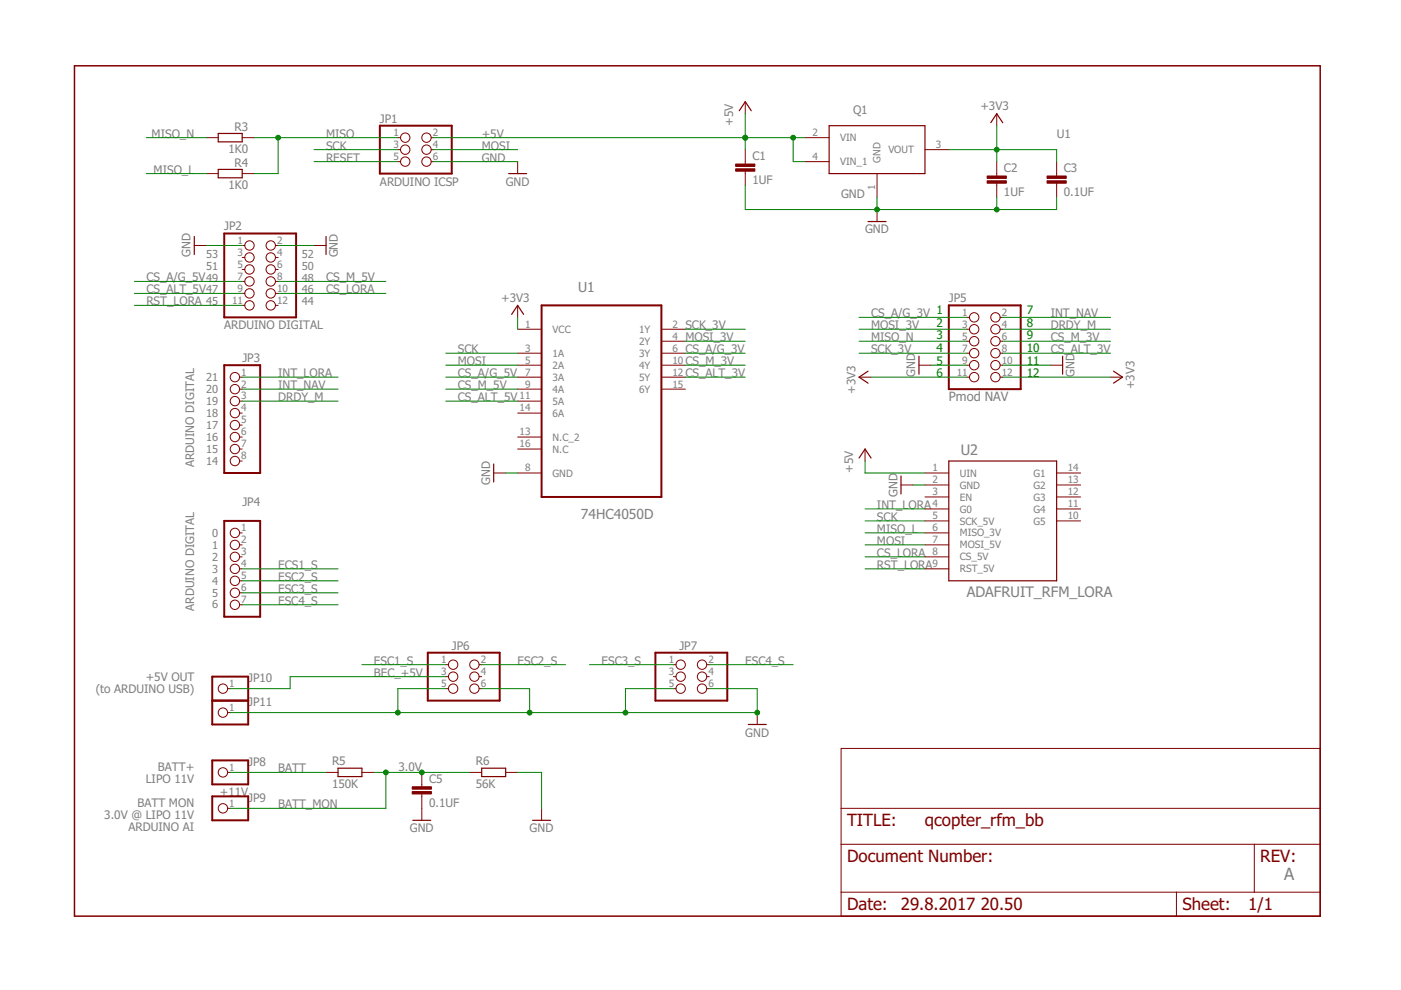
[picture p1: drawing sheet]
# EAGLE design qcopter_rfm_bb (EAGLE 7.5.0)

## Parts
C1  1UF  C-EUC1206  [C1206]
C2  1UF  C-EUC1206  [C1206]
C3  0.1UF  C-EUC1206  [C1206]
C5  0.1UF  C-EUC1206  [C1206]
JP1  ARDUINO ICSP  PINHD-2X3  [2X03]
JP2  ARDUINO DIGITAL  PINHD-2X6  [2X06]
JP3  ARDUINO DIGITAL  PINHD-1X8  [1X08]
JP4  ARDUINO DIGITAL  PINHD-1X7  [1X07]
JP5  Pmod NAV  PINHD-2X6/90  [2X06/90]
JP6  PINHD-2X3  [2X03]
JP7  PINHD-2X3  [2X03]
JP8  +11V  PINHD-1X1  [1X01]
JP9  PINHD-1X1  [1X01]
JP10  PINHD-1X1  [1X01]
JP11  PINHD-1X1  [1X01]
Q1  MCP17-MCP1703T-3302E/MB  [SOT150P400X160-4N]
R3  1K0  R-EU_R1206  [R1206]
R4  1K0  R-EU_R1206  [R1206]
R5  150K  R-EU_R1206  [R1206]
R6  56K  R-EU_R1206  [R1206]
U1  74HC4050D  [SOIC127P600X175-16N]
U2  ADAFRUIT_RFM_LORA  [ADAFRUIT_RFM_LORA_B]

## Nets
+3V3: C2.1 C3.1 JP5.11 JP5.12 Q1.3(VOUT) U1.1(VCC)
+5V: C1.1 JP1.2 Q1.2(VIN) Q1.4(VIN_1) U2.1(UIN)
BATT: JP8.1 R5.1
BATT_MON: C5.1 JP9.1 R5.2 R6.1
BEC_+5V: JP6.3 JP10.1
CS_A/G_3V: JP5.1 U1.6(3Y)
CS_A/G_5V: JP2.7 U1.7(3A)
CS_ALT_3V: JP5.8 U1.12(5Y)
CS_ALT_5V: JP2.9 U1.11(5A)
CS_LORA: JP2.10 U2.8(CS_5V)
CS_M_3V: JP5.6 U1.10(4Y)
CS_M_5V: JP2.8 U1.9(4A)
DRDY_M: JP3.3 JP5.4
ECS1_S: JP4.4
ESC1_S: JP6.1
ESC2_S: JP4.5 JP6.2
ESC3_S: JP4.6 JP7.1
ESC4_S: JP4.7 JP7.2
GND: C1.2 C2.2 C3.2 C5.2 JP1.6 JP2.1 JP2.2 JP5.9 JP5.10 JP6.5 JP6.6 JP7.5 JP7.6 JP11.1 Q1.1(GND) R6.2 U1.8(GND) U2.2(GND)
INT_LORA: JP3.1 U2.4(G0)
INT_NAV: JP3.2 JP5.2
MISO: JP1.1 R3.1 R4.1
MISO_L: R4.2 U2.6(MISO_3V)
MISO_N: JP5.5 R3.2
MOSI: JP1.4 U1.5(2A) U2.7(MOSI_5V)
MOSI_3V: JP5.3 U1.4(2Y)
RESET: JP1.5
RST_LORA: JP2.11 U2.9(RST_5V)
SCK: JP1.3 U1.3(1A) U2.5(SCK_5V)
SCK_3V: JP5.7 U1.2(1Y)
Unconnected: JP2.3 JP2.4 JP2.5 JP2.6 JP2.12 JP3.4 JP3.5 JP3.6 JP3.7 JP3.8 JP4.1 JP4.2 JP4.3 JP6.4 JP7.3 JP7.4 U1.13(N.C_2) U1.14(6A) U1.15(6Y) U1.16(N.C) U2.3(EN) U2.10(G5) U2.11(G4) U2.12(G3) U2.13(G2) U2.14(G1)

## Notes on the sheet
- U1
- 53
  51
  49
  47
  45
- 52
  50
  48
  46
  44
- 1
  2
  3
  4
  5
  6
- 7
  8
  9
  10
  11
  12
- 21
  20
  19
  18
  17
  16
  15
  14
- 0
  1
  2
  3
  4
  5
  6
- +5V OUT
  (to ARDUINO USB)
- BATT+ | 3.0V
- LIPO 11V
- BATT MON
- 3.0V @ LIPO 11V
- ARDUINO AI
- A
